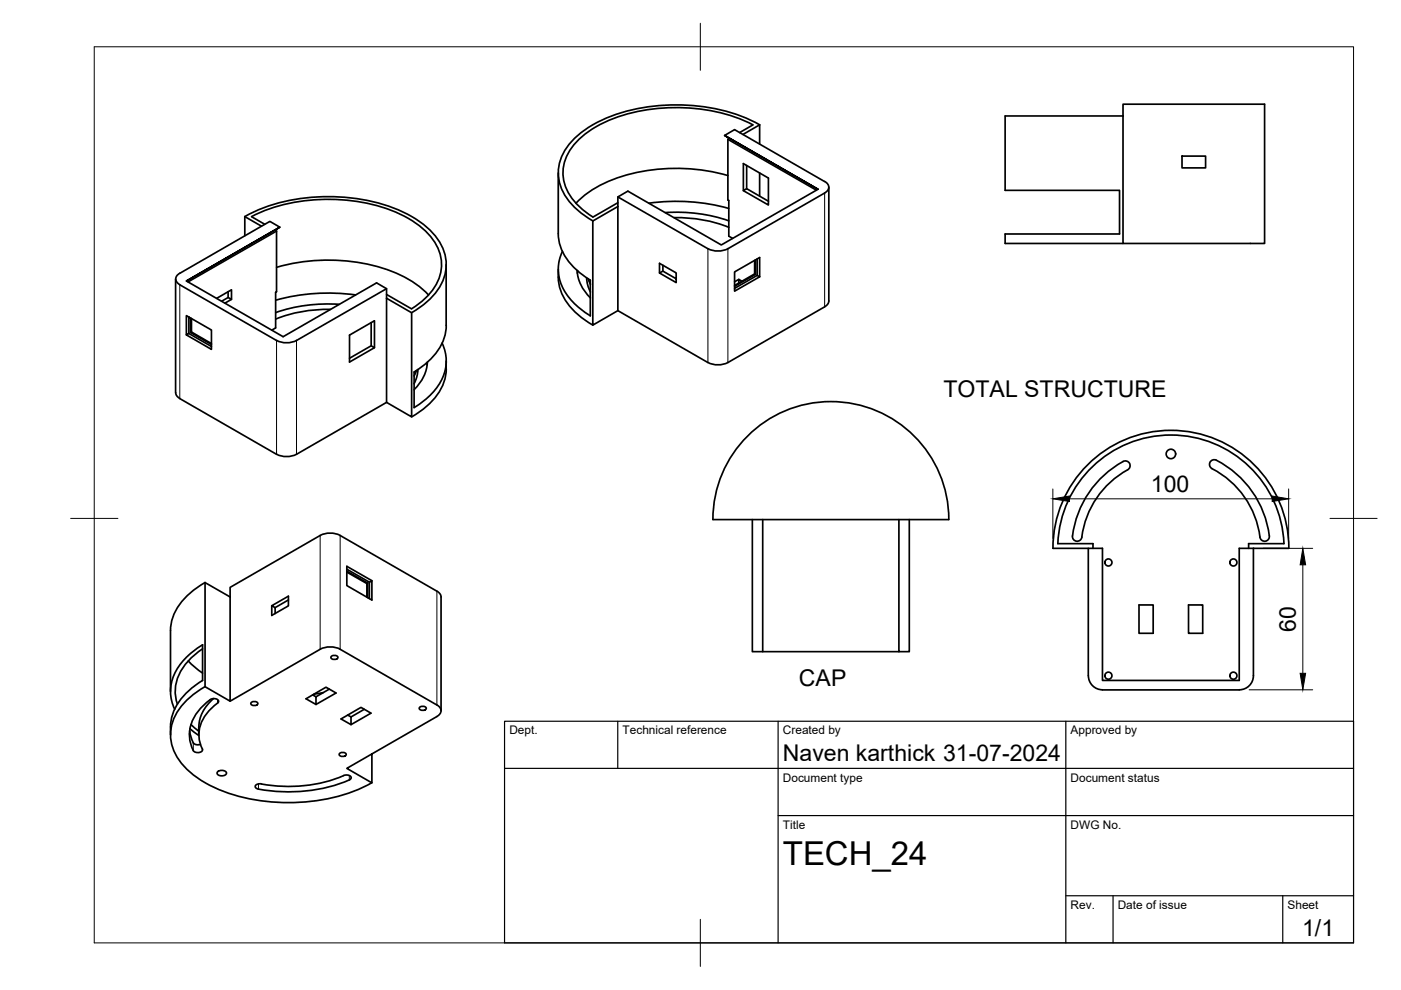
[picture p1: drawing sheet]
<svg xmlns="http://www.w3.org/2000/svg" width="297mm" height="210mm" viewBox="0 0 297 210" stroke-linecap="round" stroke-linejoin="round" font-family="sans-serif">
<!-- layer: Visible -->
<g fill="none" stroke="#000" stroke-width=".36">
<path d="M118.4 36.7v12.8a11.5 11.5 0 0 0 5.6 9.2l1.2 .7v7.6M153.6 28.7l19.8 11.4zM153.6 28.7l2.1-1.2 19.1 11a1.3 1.3 0 0 1 .9 1.2 1.3 1.3 0 0 1-.9 1.2l-20.5 11.8a4.7 4.7 0 0 1-4.2 0l-19.1-10.9M154.3 29.5v12.9l.2 .1v7.6l.8 .4M154.3 29.5l18.8 10.8M154.3 37.2a38.6 38.6 0 0 0-27 2 18.5 18.5 0 0 0-5.2 3.9M154.7 29.3l-.4 .2M158.3 35.1v4.9M159.6 26.5l-2.8 1.6M159.6 26.5a38.2 38.2 0 0 0-31.6-.5 15.9 15.9 0 0 0-7.9 7.3 8.8 8.8 0 0 0 1.8 9.6l2.4 2.1 1.4 1M161.1 26.5a38.6 38.6 0 0 0-24.7-3.7 28.9 28.9 0 0 0-13.8 5.8 9.9 9.9 0 0 0-3.6 11.3 14.7 14.7 0 0 0 6.7 6.9M161.1 26.5v4"/>
<path d="M161.1 36.7v4.9M161.1 26.5l-3.6 2M175.7 39.7v24.1a1.49 1.49 0 0 1-.9 1.2l-20.5 11.9a4.7 4.7 0 0 1-4.2 0l-19.1-11M238.1 22.1h30v29.5h-30zM238.1 24.6h-25v15.8h24.3v9.2h-24.3v2h25M250.6 33.1h5v2.5h-5zM37.2 59.2v24.1M39.5 59.6l19.8-11.4-19.8 11.4 20.5 11.8 19.8-11.4 2.2 1.2v2M51.9 45.9a38.6 38.6 0 0 1 24.7-3.6 28.9 28.9 0 0 1 13.7 5.7 9.9 9.9 0 0 1 3.7 11.3 14.7 14.7 0 0 1-6.7 7M53.3 45.9l2.8 1.7M53.3 45.9a38.2 38.2 0 0 1 31.7-.4 15.9 15.9 0 0 1 7.9 7.3 8.8 8.8 0 0 1-1.8 9.5l-2.4 2.2-1.4 1M55.4 48l-3.5-2.1v4.1"/>
<path d="M58.3 48.8l.3 .2M58.6 49v12.9l-.2 .1v7.5l-.8 .5M58.6 49l-18.7 10.8M58.6 56.7a38.6 38.6 0 0 1 27.1 2 18.5 18.5 0 0 1 5.2 3.8M59.3 48.2l-2.1-1.3-19.1 11a1.27 1.27 0 0 0-.8 1.3 1.27 1.27 0 0 0 .8 1.2l20.5 11.8a4.8 4.8 0 0 0 4.3 0l19.1-11M94.6 56.1v12.9M118.4 57.1a11.1 11.1 0 0 0 5.1 10.4l2.2 1.4M119.2 53.3a9.3 9.3 0 0 0 2.4 10.9l2.3 1.9 1.3 .9M122.4 57.3a8.7 8.7 0 0 0 2.8 5.9M122.5 57.4l-.1 .5M124.4 58.9l.2 1.5 .6 1.5M124.7 59.1l.5 1.2"/>
<path d="M125.7 46.9l5.3-3.1v22.1l-5.3 3zM131 43l-5.3 3M137.6 43.1a42.1 42.1 0 0 1 16.9 1.1M139.8 57.9v-2.1l3.6 2.1v2l-3.6-2 .7-.4 2.9 1.6M140.5 56.2v1.3M141 45.1a34.2 34.2 0 0 1 13.5 1.7M142.9 46.1a29.9 29.9 0 0 1 11.6 2.1M155.7 57.7l5.4-3.1v4.1l-5.4 3zM156.6 59.2l-.9 .5M157.3 59.6l-.7-.4v.8M157.6 40.4l5.3 3.1v-5.7l-5.3-3.1v5.7l.7-.4 4.6 2.7M160 55.2v2.9"/>
<path d="M160.2 55.1v3.1l-4.5 2.5M160.2 58.2l-.2-.1-4.3 2.4M160.5 54.9v3.5l.6 .3M160.5 58.4l-4.8 2.7M173.4 40.1l-20.5 11.8-19.8-11.4-2.1 1.3v2M40 67.2v3.5l-.5 .3v-4.1l5.3 3.1v4.1l-5.3-3.1M40 70.7l4.8 2.8M40.4 67.4v3.1l4.4 2.5M40.6 67.5v2.9l-.2 .1M40.6 70.4l4.2 2.4M45.9 63.3l3.2-1.9v2.1M47 63.9l1.4-.8 .7 .4-1.4 .8"/>
<path d="M48.4 61.8v1.3M70.1 65.6a29.9 29.9 0 0 0-11.6 2.1M71.9 64.5a34.2 34.2 0 0 0-13.5 1.8M75.4 62.5a42.1 42.1 0 0 0-16.9 1.1M78.7 68.4v4.9l.7 .4-5.3 3.1v-5.8l5.3-3v5.7M78.7 73.3l-4.6 2.7M82 63.2l5.3 3.1v22.1l-5.3-3.1zM82 62.4l5.2 3.1M87.8 78.9v7.5M88.3 78.5l-.5 1.2M88.6 78.3l-.2 1.6-.6 1.5M90.5 76.9l.1 .5"/>
<path d="M90.6 76.8a8.7 8.7 0 0 1-2.8 5.8M93.7 72.8a9.3 9.3 0 0 1-2.4 10.9l-2.2 1.8-1.3 .9M94.6 76.6a10.7 10.7 0 0 1-4.2 9.6l-3.1 2.2M94.6 69a11.5 11.5 0 0 1-5.6 9.1l-1.2 .8M37.3 83.3a1.57 1.57 0 0 0 .8 1.2l20.5 11.8a4.7 4.7 0 0 0 4.3 0l19.1-11M158.5 92.5a25 25 0 0 1 27.2-5.5 25 25 0 0 1 15.5 23.2h-50a24.9 24.9 0 0 1 7.3-17.7zM239.1 99.6a19 19 0 0 0-9.7 14.3M239.1 99.6a1 1 0 0 0 .4-1.4 1 1 0 0 0-1.4-.3 20.8 20.8 0 0 0-10.7 16.1 1.01 1.01 0 0 0 1.1 .8 1.01 1.01 0 0 0 .9-.9M159.5 110.2v28h2.2v-28M190.6 110.2v28h2.2v-28M224.3 115.3h7.4v1M224.3 115.3a24 24 0 0 1 24-23.1 24 24 0 0 1 23.9 23.1"/>
<path d="M230.7 116.3h-7.5a25 25 0 0 1 25-25.1 25 25 0 0 1 25 25.1h-10.5v28h-29v-28h-3v27M265.7 116.3v27a2.99 2.99 0 0 1-2.9 3M267.1 113.9a1 1 0 0 0 1.2 .9 1 1 0 0 0 .8-1.2 20.7 20.7 0 0 0-11.6-16.1 1.01 1.01 0 0 0-1 .7 1.01 1.01 0 0 0 .5 1.2 19.1 19.1 0 0 1 10.1 14.5M272.2 115.3h-7.5v1M43 137.6a11.7 11.7 0 0 0-5.8 8.6l.1 2 .3 1.1M43.5 123.5v22.1l5.3 3.1v-22.1M43.5 123.5l5.3 3.1M43.5 123.5a13.7 13.7 0 0 0-7.1 8.3l-.2 1.9v12.9M57.6 128.4v2.1l3.6-2v-2.1l-3.6 2 .7 .4v1.3M61.2 127.2l-2.9 1.6M70.4 139.1l.5-.1a.58 .58 0 0 1 .7 .5l-.7 .3a.58 .58 0 0 1-.7-.5zM73.5 121.1l4.5 2.5v3.1"/>
<path d="M73.5 120.7l4.8 2.7M73.5 121.3l4.3 2.4M78 123.6l-.2 .1v2.9M78.8 123.1l-5.3-3v4.1l5.3 3v-4.1l-.5 .3v3.5M92.6 125.3l-20.5-11.8a4.7 4.7 0 0 0-4.2 0l-19.1 11v2.1M92.6 125.3a1.49 1.49 0 0 1 .9 1.3v24.1M161.7 138.2h28.9M241.5 128.3h3v6h-3zM252 128.3h3v6h-3zM37 150.4a9.3 9.3 0 0 1 2.4-10.9l2.2-1.9 1.4-.9-.1 7.6a12.7 12.7 0 0 0-6.7 8.8v2.7M39.9 140.1l1.2 1.2 1.9 1.4M40.2 154.9l.4 1.6a1.53 1.53 0 0 0 1 1.4l.9-.1"/>
<path d="M40.3 154.5l1.8 1.4M40.5 153.6l1.6 1.4M42.9 158.8v.3a1.24 1.24 0 0 1-1.9 0 7.7 7.7 0 0 1 1.7-9.1l1.9-1.6a1.28 1.28 0 0 1 1.7 .2v.2a9.2 9.2 0 0 0-4.1 7.2l.3 1.9 .4 .9M43.5 145.6a14 14 0 0 0-7.1 8.2 10 10 0 0 0 4 10 32.1 32.1 0 0 0 19.8 6.4 36.7 36.7 0 0 0 18.6-4.2M45.3 148.1a8.4 8.4 0 0 0-3.2 7.7M48.8 148.7l19.1-11a4.7 4.7 0 0 1 4.2 0l20.5 11.8M53.4 148.9l.5-.2a.58 .58 0 0 1 .7 .6l-.7 .3a.58 .58 0 0 1-.7-.5zM66.3 147.3l.7 .4M68.5 146.9l-1.9 .3M69.8 146.1l-2.8 1.6v1.7l4.2-2.5-2.1-1.2-4.2 2.5 2.1 1.2M72.1 159.7l.6-.2a.58 .58 0 0 1 .7 .6l-.7 .3a.58 .58 0 0 1-.8-.6zM73.7 151.6l.7 .4"/>
<path d="M77.2 150.4l-2.8 1.6v1.6l4.3-2.4-2.2-1.2-4.2 2.4 2.1 1.2M89.1 149.9l.5-.2a.58 .58 0 0 1 .8 .6l-.8 .3a.58 .58 0 0 1-.7-.5zM92.6 151.9l-19.1 11 5.3 3.1v-6.1M92.6 149.5a1.29 1.29 0 0 1 .9 1.2 1.29 1.29 0 0 1-.9 1.2M230.8 143.3a2.99 2.99 0 0 0 3 3M233.7 146.3h29M46.1 163.7a1.25 1.25 0 0 1 1.9 .2 1.16 1.16 0 0 1-2 0zM55.4 166.2a1.04 1.04 0 0 0-1.3 .6l.4 .4 .3 .1M72.8 164.4a1.09 1.09 0 0 1 1.7 .6l-.4 .4M72.9 164.4a30.7 30.7 0 0 1-17.5 1.8M74.1 165.4a34.1 34.1 0 0 1-19.3 1.9"/>
<circle cx="248.3" cy="96.2" r="1.01"/>
<circle cx="235" cy="119.3" r=".75"/>
<circle cx="261.5" cy="119.3" r=".75"/>
<circle cx="235" cy="143.3" r=".75"/>
<circle cx="261.5" cy="143.3" r=".75"/>
</g>
<!-- layer: Visible Narrow -->
<g fill="none" stroke="#000" stroke-width=".21">
<path d="M150.1 52.7v24.2M154.3 52.7v24.2M174.8 40.9v24.2M38.1 60.4v24.1M58.6 72.2v24.1M62.9 72.2v24.1M67.9 113.5v24.2M72.1 113.5v24.2M92.6 125.3v24.2M41 157.5v1.6M46.1 148.4v.7M54.8 166.2v1.1"/>
<path d="M74.1 164.5v.9"/>
</g>
<!-- layer: BORDER -->
<path d="M20 9.9h267v190h-267zM148.5 4.9v10M15 109.9h10M282 109.9h10M148.5 194.9v10" fill="none" stroke="#000" stroke-width=".21"/>
<!-- layer: TITLEBLOCK -->
<path d="M107 152.9h180v47h-180zM131 152.9v10M165 152.9v47M226 152.9v47M107 162.9h180M165 172.9h122M226 189.9h61M236 189.9v10M272 189.9v10" fill="none" stroke="#000" stroke-width=".25"/>
<!-- layer: FD_Dimensions -->
<path d="M223.2 103.7v10.5M226.7 105.8h43M267.8 116.3h10.5M273.2 103.7v10.5M276.2 119.8v23M264.8 146.3h13.5" fill="none" stroke="#000" stroke-width=".21"/>
<path d="M223.2 105.8l3.5-.6v1.1zM269.7 105.2l3.5 .6-3.5 .5zM276.2 116.3l.6 3.5h-1.1zM275.7 142.8h1.1l-.6 3.5z" fill="#000" stroke="#000" stroke-width=".21"/>
<text font-size="7" x="166" y="183.4">TECH_24</text>
<g font-size="4.9">
<text x="200" y="84.2">TOTAL STRUCTURE</text>
<text x="244" y="104.3">100</text>
<text x="274.8" y="134" transform="rotate(-90 274.8 134)">60</text>
<text x="169.4" y="145.3">CAP</text>
<text x="166" y="161.4">Naven karthick 31-07-2024</text>
<text x="276.1" y="198.6">1/1</text>
</g>
<g font-size="2.5">
<text x="108" y="155.7">Dept.</text>
<text x="132" y="155.7">Technical reference</text>
<text x="166" y="155.7">Created by</text>
<text x="227" y="155.7">Approved by</text>
<text x="166" y="165.7">Document type</text>
<text x="227" y="165.7">Document status</text>
<text x="166" y="175.7">Title</text>
<text x="227" y="175.7">DWG No.</text>
<text x="227" y="192.7">Rev.</text>
<text x="237" y="192.7">Date of issue</text>
<text x="273" y="192.7">Sheet</text>
</g>
</svg>
